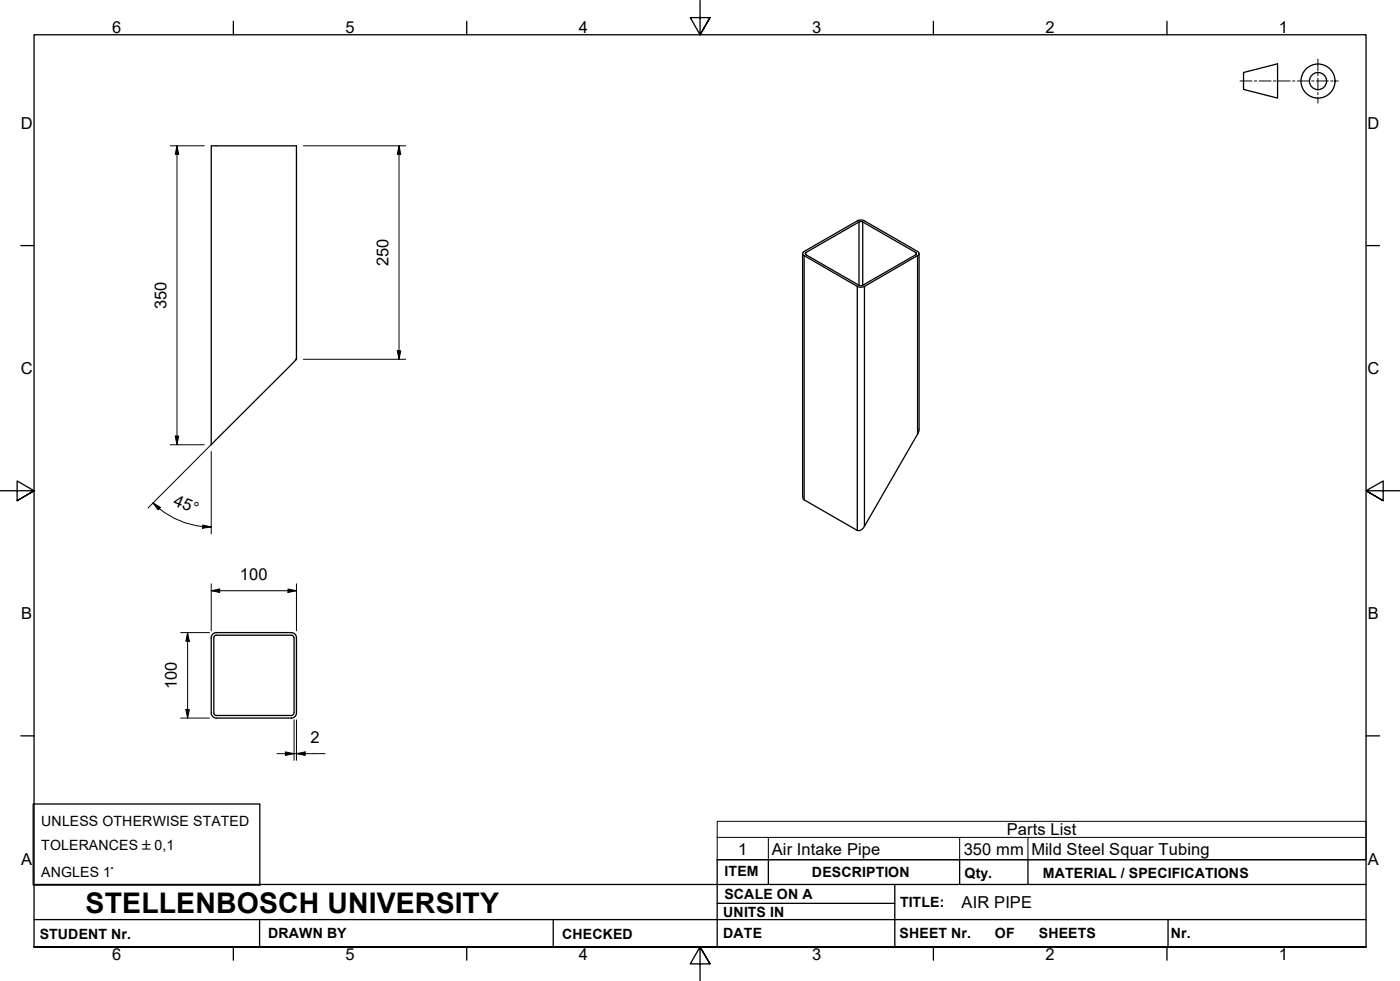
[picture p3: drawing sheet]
<svg xmlns="http://www.w3.org/2000/svg" width="410mm" height="287mm" viewBox="0 0 410 287" stroke-linecap="round" stroke-linejoin="round" font-family="sans-serif">
<!-- layer: Visible Edges(ISO) -->
<g fill="none" stroke="#000" stroke-width=".38">
<path d="M61.8 42.7h25v62.5l-25 25zM235 74.2v71.1l.5 1 15.5 9a1.88 1.88 0 0 0 2.1-1.2l15.8-27.3 .2-.8v-51.8M235.1 73.9l15.9-9.2 .6-.3h.9l16.2 9.2 .3 .3 .1 .4-.2 .4-15.8 9.1-1.2 .3-.9-.3-15.5-9-.4-.3zM235.8 74.1l15.9-9.3h.7l15.8 9.1 .2 .4-15.8 9.2-.6 .1-16-9zM61.8 186.7v22a1.49 1.49 0 0 0 1.5 1.5h22M62.6 186.7v22l.2 .5 .5 .2h22M85.3 185.2a1.49 1.49 0 0 1 1.5 1.5M85.3 185.9l.5 .3 .2 .5M85.3 185.2h-22a1.49 1.49 0 0 0-1.5 1.5M85.3 185.9h-22l-.5 .3-.2 .5M86.1 186.7v22M86.8 186.7v22a1.49 1.49 0 0 1-1.5 1.5"/>
<path d="M86 208.7l-.2 .5-.5 .2"/>
</g>
<!-- layer: Visible Tangent Edges(ISO) -->
<path d="M235.5 74.8v71.5M236 73.9v.7M251.5 65v18.5M252.6 65v18.5M268.2 73.9v.7M268.7 74.8v52.3M251 83.8v71.5M253.1 83.8v70.3" fill="none" stroke="#000" stroke-width=".38"/>
<!-- layer: Symbols(ISO) -->
<path d="M210 245.1v-4.7h190v4.7M210 245.1v6.6h190v-6.6M210 245.1h190M225 245.1v6.6M281 245.1v6.6M301 245.1v6.6" fill="none" stroke="#000" stroke-width=".29"/>
<!-- layer: Border_0 -->
<g fill="none" stroke="#000" stroke-width=".38">
<path d="M68.3 6.2v4M136.7 6.2v4M205 .1v10.1l-2.9-5h5.8l-2.9 5 2.9-5M273.3 6.2v4M341.7 6.2v4M6.1 71.9h3.9M400 71.9h3.9M0 143.7h10l-5-2.9v5.8l5-2.9-5 2.9M410 143.7h-10l5-2.9v5.8l-5-2.9 5 2.9M6.1 215.4h3.9M400 215.4h3.9M10 277.2v-267h390v267h-390h390"/>
<path d="M68.3 277.2v3.9M136.7 277.2v3.9M273.3 277.2v3.9M341.7 277.2v3.9M207.9 282.1l-2.9-4.9 2.9 4.9h-5.8l2.9-4.9v10"/>
</g>
<!-- layer: Sketch Geometry(ISO) -->
<g fill="none" stroke="#000" stroke-width=".38">
<path d="M364.1 21.2l10-2.5v10l-10-2.5zM9.7 235.3h66.4v23.8h-66.4zM10 258.9h390M225 251.7v7.2M262 258.9v18.3M281 251.7v7.2M301 251.7v7.2M400 251.7h-190v25.5M10 277.2h390M10 269.2h390M76 269.2v8M162 269.2v8"/>
<path d="M210 264.4h52M342 269.2v8"/>
<circle cx="385.9" cy="23.7" r="5"/>
<circle cx="385.9" cy="23.7" r="2.51"/>
</g>
<g fill="none" stroke="#000" stroke-width=".29">
<path d="M385.9 17.3v3.5M363.1 23.7h3.5M367.3 23.7h.7M368.7 23.7h3.5M372.9 23.7h.7M374.3 23.7h3.5M378.5 23.7h.7M379.9 23.7h3.4M384 23.7h.7M385.4 23.7h3.5M385.9 21.5v.7M385.9 22.9v3.5"/>
<path d="M385.9 27.1v.7M385.9 28.5v1.7M389.6 23.7h.7M391 23.7h.9"/>
</g>
<!-- layer: Dimensions(ISO) -->
<g fill="none" stroke="#000" stroke-width=".29">
<path d="M49.8 42.7h10M51.8 42.7l.5 2.5h-1zM51.8 42.7v87.5M88.8 42.7h30M116.8 42.7l.5 2.5h-1zM116.8 42.7v62.5M88.8 105.2h30M116.3 102.7h1l-.5 2.5zM49.8 130.2h10M51.3 127.6h1l-.5 2.6zM61.8 132.2v24.1M61.9 130.1l-18.5 18.6"/>
<path d="M44.8 147.2l2.2 1.3-.7 .7zM44.8 147.2a24.2 24.2 0 0 0 17 7.1M59.4 153.7l2.4 .6-2.5 .3zM61.8 172.9l2.5-.5v1zM61.8 172.9h25M61.8 170.9v13.8M84.3 172.4l2.5 .5-2.5 .5zM86.8 170.9v13.8M52.9 185.2h8.4M54.9 185.2l.5 2.5h-1zM54.9 185.2v25M52.9 210.2h8.4"/>
<path d="M54.4 207.7h1l-.5 2.5zM86.1 210.7v11.9M86.8 210.7v11.9M81.1 220.6h14.1M83.6 220.1l2.5 .5-2.5 .5zM86.8 220.6l2.5-.5v1z"/>
</g>
<path d="M51.8 42.7l.5 2.5h-1zM116.8 42.7l.5 2.5h-1zM116.3 102.7h1l-.5 2.5zM51.3 127.6h1l-.5 2.6zM44.8 147.2l2.2 1.3-.7 .7zM59.4 153.7l2.4 .6-2.5 .3zM61.8 172.9l2.5-.5v1zM84.3 172.4l2.5 .5-2.5 .5zM54.9 185.2l.5 2.5h-1zM54.4 207.7h1l-.5 2.5zM83.6 220.1l2.5 .5-2.5 .5zM86.8 220.6l2.5-.5v1z" fill="#000"/>
<text font-size="8.3" x="25.1" y="267.2">STELLENBOSCH UNIVERSITY</text>
<g font-size="4.8">
<text x="32.8" y="9.7">6</text>
<text x="101.2" y="9.7">5</text>
<text x="169.5" y="9.7">4</text>
<text x="237.8" y="9.7">3</text>
<text x="306.1" y="9.7">2</text>
<text x="374.5" y="9.7">1</text>
<text x="6.1" y="37.8">D</text>
<text x="400.4" y="37.8">D</text>
<text x="113.8" y="78" transform="rotate(-90 113.8 78)">250</text>
<text x="48.8" y="90.5" transform="rotate(-90 48.8 90.5)">350</text>
<text x="6.1" y="109.6">C</text>
<text x="400.4" y="109.6">C</text>
<text x="50.5" y="147.7" transform="rotate(23 50.5 147.7)">45°</text>
<text x="70.2" y="169.9">100</text>
<text x="6.2" y="181.3">B</text>
<text x="400.5" y="181.3">B</text>
<text x="51.8" y="201.8" transform="rotate(-90 51.8 201.8)">100</text>
<text x="90.9" y="217.6">2</text>
<text x="294.8" y="244.5">Parts List</text>
<text x="216.2" y="250.1">1</text>
<text x="226" y="250.1">Air Intake Pipe</text>
<text x="282.2" y="250.1">350 mm</text>
<text x="302" y="250.2">Mild Steel Squar Tubing</text>
<text x="6.2" y="253.1">A</text>
<text x="400.5" y="253.1">A</text>
<text x="281.6" y="265.9">AIR PIPE</text>
<text x="32.8" y="281.1">6</text>
<text x="101.2" y="281.1">5</text>
<text x="169.5" y="281.1">4</text>
<text x="237.8" y="281.1">3</text>
<text x="306.1" y="281.1">2</text>
<text x="374.5" y="281.1">1</text>
</g>
<g font-size="4.1">
<text x="12.1" y="241.8">UNLESS OTHERWISE STATED</text>
<text x="12.1" y="248.7">TOLERANCES ±0,1</text>
<text x="12.1" y="256.8">ANGLES 1°</text>
<text x="212.2" y="256.5">ITEM</text>
<text x="237.7" y="256.7">DESCRIPTION</text>
<text x="282.4" y="256.9">Qty.</text>
<text x="305.4" y="256.9">MATERIAL / SPECIFICATIONS</text>
<text x="212.1" y="263">SCALE ON A</text>
<text x="211.8" y="268.4">UNITS IN</text>
<text x="263.5" y="265.6">TITLE:</text>
<text x="11.6" y="274.8">STUDENT Nr.</text>
<text x="78.5" y="274.6">DRAWN BY</text>
<text x="164.6" y="274.8">CHECKED</text>
<text x="211.8" y="274.6">DATE</text>
<text x="263.4" y="274.6">SHEET Nr.</text>
<text x="291.3" y="274.6">OF</text>
<text x="304.2" y="274.6">SHEETS</text>
<text x="342.8" y="274.5">Nr.</text>
</g>
</svg>
